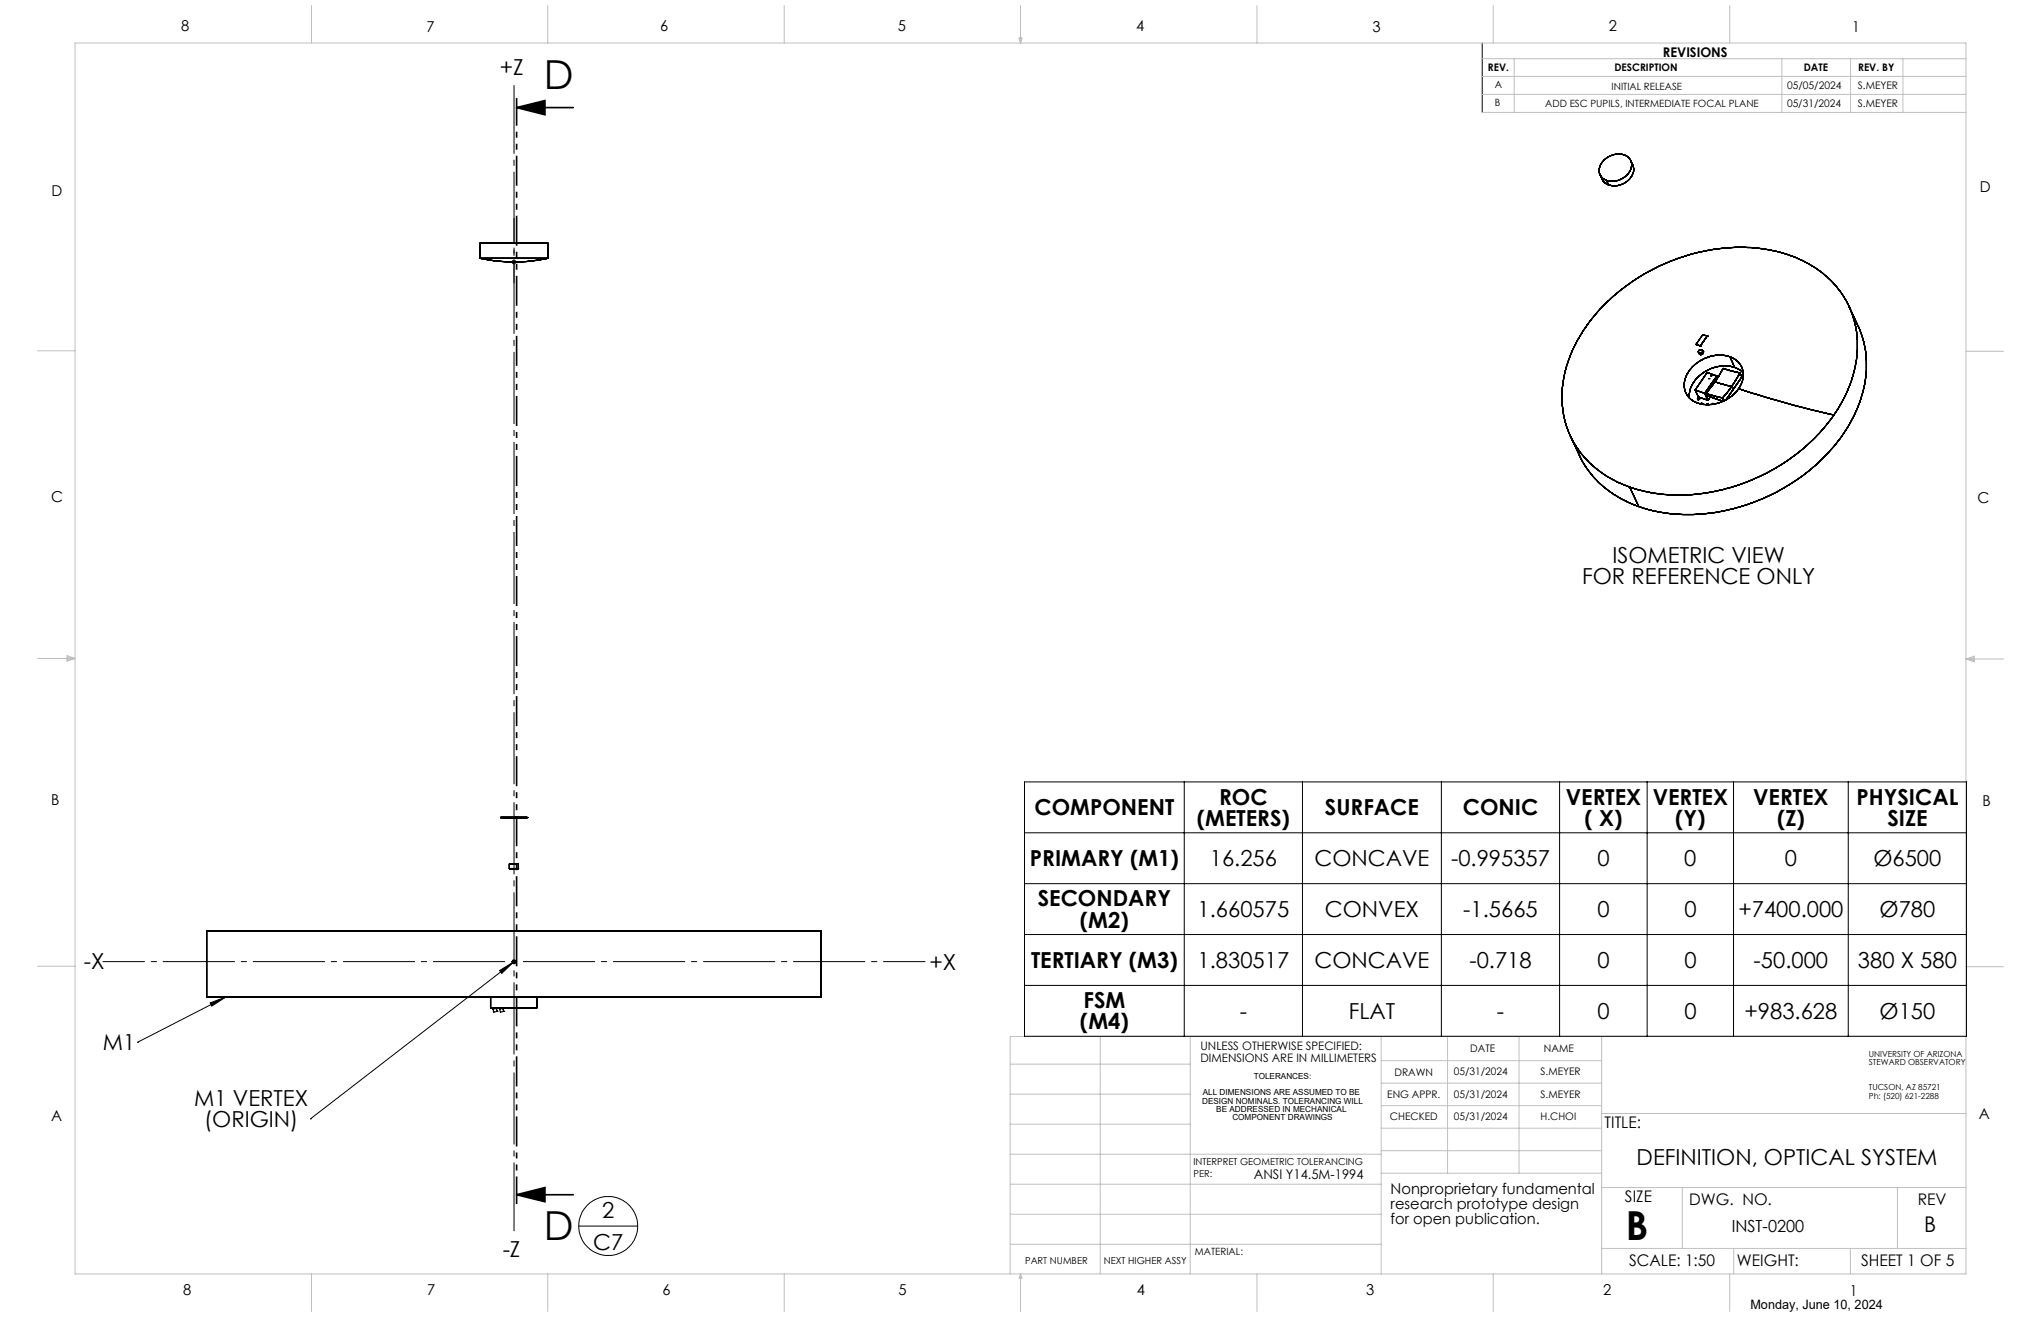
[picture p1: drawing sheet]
<svg xmlns="http://www.w3.org/2000/svg" width="432mm" height="279mm" viewBox="0 0 432 279" stroke-linecap="round" stroke-linejoin="round" font-family="sans-serif">
<g fill="none" stroke="#000" stroke-width=".21">
<path d="M313.6 9.1v14.7M108.2 55.4h1M108.4 55.1l.7 .7M108.7 54.9v1M109.1 55.1l-.7 .7M216.7 165.4h199.3v53.8h-199.3zM216.7 176.1h199.3M250.5 165.4v53.8M275.6 165.4v53.8M304.9 165.4v53.8M330 165.4v53.8M348.5 165.4v53.8"/>
<path d="M366.7 165.4v53.8M391 165.4v53.8M216.7 186.9h199.3M216.7 197.7h199.3M44.4 212.1l3.4-1.2-3 1.9zM47.8 210.9l-18.7 9.6M105.7 205.3l3-1.9-2.5 2.5zM108.2 203.4h1M108.4 203.1l.7 .7M108.7 203.4l-43 33.2M108.7 202.9v1M109.1 203.1l-.7 .7"/>
<path d="M216.7 208.4h199.3M29.1 220.5h.1M65.7 236.6h.1M122.4 259.3h12.5"/>
<circle cx="128.7" cy="259.3" r="6.2"/>
</g>
<g fill="none" stroke="#c0c0c0" stroke-width=".21">
<path d="M15.9 9.1h400v260.4h-400zM65.9 1.2v7.9M115.9 1.2v7.9M165.9 1.2v7.9M215.6 8h.6l-.3 1.1zM215.7 8l.2 1.1M215.9 1.2v7.9M216 8l-.1 1.1M265.9 1.2v7.9M313.6 20h102.3M313.6 16.2h102.3M313.6 12.4h102.3"/>
<path d="M315.9 1.2v7.9M320.4 12.4v11.4M365.9 1.2v7.9M377 12.4v11.4M391.5 12.4v11.4M402.6 12.4v11.4M313.6 23.8h102.3M7.9 74.2h8M415.9 74.3h8M7.9 139.3h8M14.2 139.1l1.7 .2M14.2 138.7l1.7 .6-1.7 .5z"/>
<path d="M15.9 139.3l-1.7 .3M415.9 139.4h8M415.9 139.4l1.8-.6v1.2zM415.9 139.4l1.8 .3M417.7 139.2l-1.8 .2M7.9 204.4h8M232.8 219.2v50.3M251.8 219.2v50.3M292.2 219.2v50.3M306.2 219.2v28.9M321.4 219.2v28.9M338.8 219.2v50.3"/>
<path d="M415.9 204.5h8M415.9 219.2h-202.2v50.3M213.7 237.8h38.1M213.7 231.4h38.1M213.7 225.1h38.1M292.2 233.9h46.6M292.2 229.1h46.6M292.2 224.3h46.6M292.2 238.6h46.6M338.8 235.5h77.1M213.7 256.8h78.5M213.7 250.5h78.5"/>
<path d="M213.7 244.1h78.5M292.2 248.1h46.6M292.2 243.4h46.6M338.8 251.2h77.1M355.9 251.2v12.9M401.4 251.2v12.9M65.9 269.5v7.9M115.9 269.5v7.9M165.9 269.5v7.9M213.7 263.2h78.5M215.9 269.5v7.9M215.9 269.5l.3 .8h-.6z"/>
<path d="M265.9 269.5v7.9M315.9 269.5v7.9M338.8 264.1h77.1M365.9 269.5v7.9M366.8 264.1v5.4M391.5 264.1v5.4"/>
</g>
<g fill="none" stroke="#000" stroke-width=".25">
<path d="M338.5 37l.7 1.3 1.1 .8M339.3 33.9a3.9 3.9 0 0 1 5.4-.4 2.79 2.79 0 0 1-1.1 4 3.4 3.4 0 0 1-5.1-.5 2.79 2.79 0 0 1 .8-3.1zM339.9 38.2l.4 .9M345 34l.4 .9a3.4 3.4 0 0 1-2.5 4.2l-1.2 .2-1.4-.2M101.6 54.6a34.4 34.4 0 0 0 14.3 0M101.6 54.6h14.3M101.6 54.6v-3.2h14.3v3.2M358.8 72.8l.9 .4M358.8 72.8h.1M359.3 74.5l.2 .3M359.4 74.1a.44 .44 0 0 1 .6-.2 .44 .44 0 0 1 .2 .6 .44 .44 0 0 1-.6 .2l-.3-.2zM359.4 74.8l.3 .2z"/>
<path d="M359.5 74.7l.2 .3M359.7 75h.1M359.7 73.2h.1M360.2 74.1l.1 .3M360.3 74.4h.1M360.3 74.4a.48 .48 0 0 1-.1 .5 .48 .48 0 0 1-.5 .1M360.3 74.4a.53 .53 0 0 1-.6 .6M360.4 74.6l-.5 .4h-.2M361.2 71.1h.1M361.2 71.1l-1.5 2.1M361.2 71.1l-.9-.3-1.5 2M361.9 79.5h.1"/>
<path d="M363.2 79.5l-2-.7-2.6 3.7M363.2 79.5l-2.6 3.7M363.2 79.5l.2 .4M366 75.5a7.7 7.7 0 0 0-9.6 5 4.2 4.2 0 0 0 4.2 5 8.1 8.1 0 0 0 7.2-3.3M366 75.5a4.2 4.2 0 0 1 1.8 6.7M366 75.5l1 2.2M367 77.7l1.3 .7 .5 .4M367 77.7a7.7 7.7 0 0 0-9.6 5.4v1M368.1 78.9l-3.5-1-1.8 2.9M368.1 78.9l-1.7 2.8M368.1 78.9l.4 .8-1.8 2.7M391.2 64.8l1.9 4.2a21.7 21.7 0 0 1-.9 18.9 39 39 0 0 1-23.7 19.2 35.3 35.3 0 0 1-21.8 0"/>
<path d="M332.2 92.2l2 4.1a21 21 0 0 0 12.5 10.8M358.6 82.5l2 .7M358.6 82.5l.7 1.5 2.1 .7M359.2 84.4l.1 .1M359.2 84.2a.18 .18 0 0 1 .3-.1 .18 .18 0 0 1 .1 .2 .18 .18 0 0 1-.2 .1h-.3zM359.2 84.5h.1M359.6 84.1v.3l-.3 .1M359.8 85.4l.2-.1 .3 .2-.1-.1M360.6 83.2l.8 1.5M360.9 83.2l3.6 .9M360.9 83.2l.2 .5 3.4 1.2M361.2 85.4l.2 .1"/>
<path d="M361.2 85.4l-.1 .2M361.2 85.4l.1 .1M361.4 85.5l-.1 .1zM361.5 80.1h.1M361.8 83.9l-.4 .8M362.2 85.5h.1M362.3 85.4h.1M362.4 85.3l.1 .1M362.4 85.3l-.2 .2zM362.4 85.4v.1M362.4 85.4v.1zM362.8 80.8l-1.9 2.4"/>
<path d="M362.8 80.8l3.6 .9M364.5 84.1l.2 .7M366.4 81.7l-1.9 2.4M366.4 81.7l.3 .7M366.7 82.4l-1.5 2.2M367.8 82.2l4 1.3a176.9 176.9 0 0 0 16.2 4.3M388 87.8a40.8 40.8 0 0 1-37.3 16.6l-3.1-.5-2.8-.9M388 87.8a24.4 24.4 0 0 0 4.4-19.6 20.4 20.4 0 0 0-13.8-14.2 36.8 36.8 0 0 0-26.7 1.9 37 37 0 0 0-19.7 19.4 20.6 20.6 0 0 0 2.3 20.7 22.6 22.6 0 0 0 10.3 7M344.8 103l1.9 4.1M106 172.9h5.5M106 172.9h.1M111.5 172.9h.1"/>
<path d="M43.7 196.9h130v14h-130zM107.8 183.7h1.9M107.8 183.7v-1h1.9v1M103.8 210.9v2.2h9.8v-2.2M104.3 213.4l.2 .7 .7-.2M105 213.3l.2 .6M105 213.3h.1M105 213.3l-.7 .1M105.2 213.9h.1M105.7 213.4l.2 .7 .7-.2M106.4 213.3l.2 .6M106.4 213.2l.2 .7"/>
<path d="M106.4 213.3l-.7 .1M106.4 213.2l-.7 .2M106.4 213.2v.1M106.6 213.9h.1"/>
</g>
<path d="M109.3 22.8l6-1.5v3zM109.3 22.8h12M109.3 252.7l6-1.5v3zM109.3 252.7h12" fill="none" stroke="#000" stroke-width=".35"/>
<path d="M108.7 18v242.4" fill="none" stroke="#000" stroke-width=".21" stroke-dasharray="15.2 1.3 1.3 1.3" stroke-dashoffset=".7" stroke-linecap="butt"/>
<path d="M108.7 46.1v13.8" fill="none" stroke="#000" stroke-width=".21" stroke-dasharray="15.2 1.3 1.3 1.3" stroke-dashoffset="10.3" stroke-linecap="butt"/>
<path d="M109.3 20.8v233.9" fill="none" stroke="#000" stroke-width=".35" stroke-dasharray="6.3 1.3 1.3 1.3 1.3 1.3" stroke-dashoffset=".5" stroke-linecap="butt"/>
<path d="M21.7 203.4h174.1" fill="none" stroke="#000" stroke-width=".21" stroke-dasharray="15.2 1.3 1.3 1.3" stroke-dashoffset="6.3" stroke-linecap="butt"/>
<g fill="#000">
<path d="M109.3 22.8l6-1.5v3zM109.3 252.7l6-1.5v3z"/>
<path d="M44.4 212.1l3.4-1.2-3 1.9zM105.7 205.3l3-1.9-2.5 2.5z"/>
</g>
<g font-size="8.5">
<text x="115" y="18.9">D</text>
<text x="115" y="262.3">D</text>
<text x="344" y="262.3">B</text>
</g>
<g font-size="4.7">
<text x="105.8" y="15.9">+Z</text>
<text x="341.1" y="119">ISOMETRIC VIEW</text>
<text x="334.7" y="123.5">FOR REFERENCE ONLY</text>
<text x="218.9" y="172.4">COMPONENT</text>
<text x="257.9" y="170.2">ROC</text>
<text x="280.3" y="172.4">SURFACE</text>
<text x="309.5" y="172.4">CONIC</text>
<text x="331.3" y="170.2">VERTEX</text>
<text x="349.6" y="170.2">VERTEX</text>
<text x="370.9" y="170.2">VERTEX</text>
<text x="392.8" y="170.2">PHYSICAL</text>
<text x="253.2" y="174.7">(METERS)</text>
<text x="335.2" y="174.7">( X)</text>
<text x="354.4" y="174.7">(Y)</text>
<text x="376" y="174.7">(Z)</text>
<text x="399.3" y="174.7">SIZE</text>
<text x="217.9" y="183.2">PRIMARY (M1)</text>
<text x="255.9" y="183.2">16.256</text>
<text x="278.1" y="183.2">CONCAVE</text>
<text x="307" y="183.2">-0.995357</text>
<text x="337.9" y="183.2">0</text>
<text x="356.3" y="183.2">0</text>
<text x="377.6" y="183.2">0</text>
<text x="396.3" y="183.2">Ø6500</text>
<text x="219.6" y="191.7">SECONDARY</text>
<text x="228.5" y="196.2">(M2)</text>
<text x="253.4" y="193.9">1.660575</text>
<text x="280.3" y="193.9">CONVEX</text>
<text x="309.6" y="193.9">-1.5665</text>
<text x="337.9" y="193.9">0</text>
<text x="356.3" y="193.9">0</text>
<text x="367.8" y="193.9">+7400.000</text>
<text x="397.6" y="193.9">Ø780</text>
<text x="17.8" y="204.9">-X</text>
<text x="196.6" y="205.2">+X</text>
<text x="218.1" y="204.7">TERTIARY (M3)</text>
<text x="253.4" y="204.7">1.830517</text>
<text x="278.1" y="204.7">CONCAVE</text>
<text x="310.9" y="204.7">-0.718</text>
<text x="337.9" y="204.7">0</text>
<text x="356.3" y="204.7">0</text>
<text x="371" y="204.7">-50.000</text>
<text x="393.1" y="204.7">380 X 580</text>
<text x="229.2" y="213.2">FSM</text>
<text x="262.3" y="215.5">-</text>
<text x="285.3" y="215.5">FLAT</text>
<text x="316.7" y="215.5">-</text>
<text x="337.9" y="215.5">0</text>
<text x="356.3" y="215.5">0</text>
<text x="369.1" y="215.5">+983.628</text>
<text x="397.6" y="215.5">Ø150</text>
<text x="228.5" y="217.7">(M4)</text>
<text x="21.8" y="222.2">M1</text>
<text x="41.1" y="233.9">M1 VERTEX</text>
<text x="43.2" y="238.4">(ORIGIN)</text>
<text x="346.2" y="246.4">DEFINITION, OPTICAL SYSTEM</text>
<text x="127.4" y="257.5">2</text>
<text x="106.3" y="265.8">-Z</text>
<text x="125.5" y="264.4">C7</text>
</g>
<text font-size="4.6" x="407.1" y="260.7">B</text>
<text font-size="3.5" x="366.4" y="260.7">INST-0200</text>
<g font-size="3.4">
<text x="339.5" y="238.5">TITLE:</text>
<text x="343.8" y="254.3">SIZE</text>
<text x="357.4" y="254.8">DWG. NO.</text>
<text x="405.7" y="254.9">REV</text>
<text x="344.6" y="267.8">SCALE: 1:50</text>
<text x="367.5" y="267.8">WEIGHT:</text>
<text x="393.8" y="267.8">SHEET 1 OF 5</text>
</g>
<g font-size="3.2">
<text x="38.3" y="6.7">8</text>
<text x="90.2" y="6.7">7</text>
<text x="139.7" y="6.5">6</text>
<text x="190" y="6.5">5</text>
<text x="240.4" y="6.5">4</text>
<text x="290.4" y="6.7">3</text>
<text x="340.4" y="6.5">2</text>
<text x="391.9" y="6.7">1</text>
<text x="10.9" y="41.6">D</text>
<text x="418.9" y="40.7">D</text>
<text x="10.9" y="106.3">C</text>
<text x="418.4" y="106.4">C</text>
<text x="10.8" y="170.2">B</text>
<text x="419.4" y="170.6">B</text>
<text x="10.8" y="237.2">A</text>
<text x="418.6" y="236.8">A</text>
<text x="294.2" y="252.6">Nonproprietary fundamental</text>
<text x="294.2" y="255.8">research prototype design</text>
<text x="294.2" y="259">for open publication.</text>
<text x="38.8" y="273.8">8</text>
<text x="90.4" y="273.8">7</text>
<text x="140.2" y="273.8">6</text>
<text x="190.1" y="273.9">5</text>
<text x="240.5" y="273.8">4</text>
<text x="289" y="273.9">3</text>
<text x="339.1" y="273.8">2</text>
<text x="391.4" y="274.1">1</text>
</g>
<g font-size="2.8">
<text x="351.8" y="12">REVISIONS</text>
<text x="265.2" y="249.3">ANSI Y14.5M-1994</text>
</g>
<text font-size="2.7" x="370.3" y="276.8">Monday, June 10, 2024</text>
<g font-size="2.5">
<text x="254" y="222.1">UNLESS OTHERWISE SPECIFIED:</text>
<text x="254" y="224.5">DIMENSIONS ARE IN MILLIMETERS</text>
</g>
<g font-size="2.2">
<text x="314.8" y="15">REV.</text>
<text x="341.6" y="15">DESCRIPTION</text>
<text x="381.6" y="15">DATE</text>
<text x="393.1" y="15">REV. BY</text>
<text x="378.1" y="18.9">05/05/2024</text>
<text x="378.1" y="22.7">05/31/2024</text>
<text x="393.1" y="18.9">S.MEYER</text>
<text x="393.1" y="22.7">S.MEYER</text>
<text x="295" y="227.5">DRAWN</text>
<text x="307.6" y="227.3">05/31/2024</text>
<text x="311" y="222.5">DATE</text>
<text x="325.9" y="227.3">S.MEYER</text>
<text x="326.6" y="222.5">NAME</text>
<text x="293.5" y="232.3">ENG APPR.</text>
<text x="307.6" y="232.3">05/31/2024</text>
<text x="325.9" y="232.3">S.MEYER</text>
<text x="294" y="236.9">CHECKED</text>
<text x="307.6" y="236.9">05/31/2024</text>
<text x="325.9" y="236.9">H.CHOI</text>
</g>
<g font-size="2.1">
<text x="316.2" y="18.6">A</text>
<text x="316.2" y="22.3">B</text>
<text x="326.9" y="22.7">ADD ESC PUPILS, INTERMEDIATE FOCAL PLANE</text>
<text x="341" y="18.9">INITIAL RELEASE</text>
<text x="252.8" y="265.5">MATERIAL:</text>
</g>
<g font-size="2">
<text x="252.5" y="246.4">INTERPRET GEOMETRIC TOLERANCING</text>
<text x="252.5" y="248.9">PER:</text>
<text x="216.9" y="267.4">PART NUMBER</text>
<text x="233.5" y="267.4">NEXT HIGHER ASSY</text>
</g>
<g font-size="1.8">
<text x="395.4" y="223.5">UNIVERSITY OF ARIZONA</text>
<text x="395.4" y="225.3">STEWARD OBSERVATORY</text>
<text x="254.3" y="233.4">DESIGN NOMINALS. TOLERANCING WILL</text>
<text x="254.5" y="231.6">ALL DIMENSIONS ARE ASSUMED TO BE</text>
<text x="265.2" y="228.1">TOLERANCES:</text>
<text x="395.4" y="230.6">TUCSON, AZ 85721</text>
<text x="395.4" y="232.4">Ph: (520) 621-2288</text>
<text x="257.3" y="235.2">BE ADDRESSED IN MECHANICAL</text>
<text x="260.7" y="236.9">COMPONENT DRAWINGS</text>
</g>
</svg>
